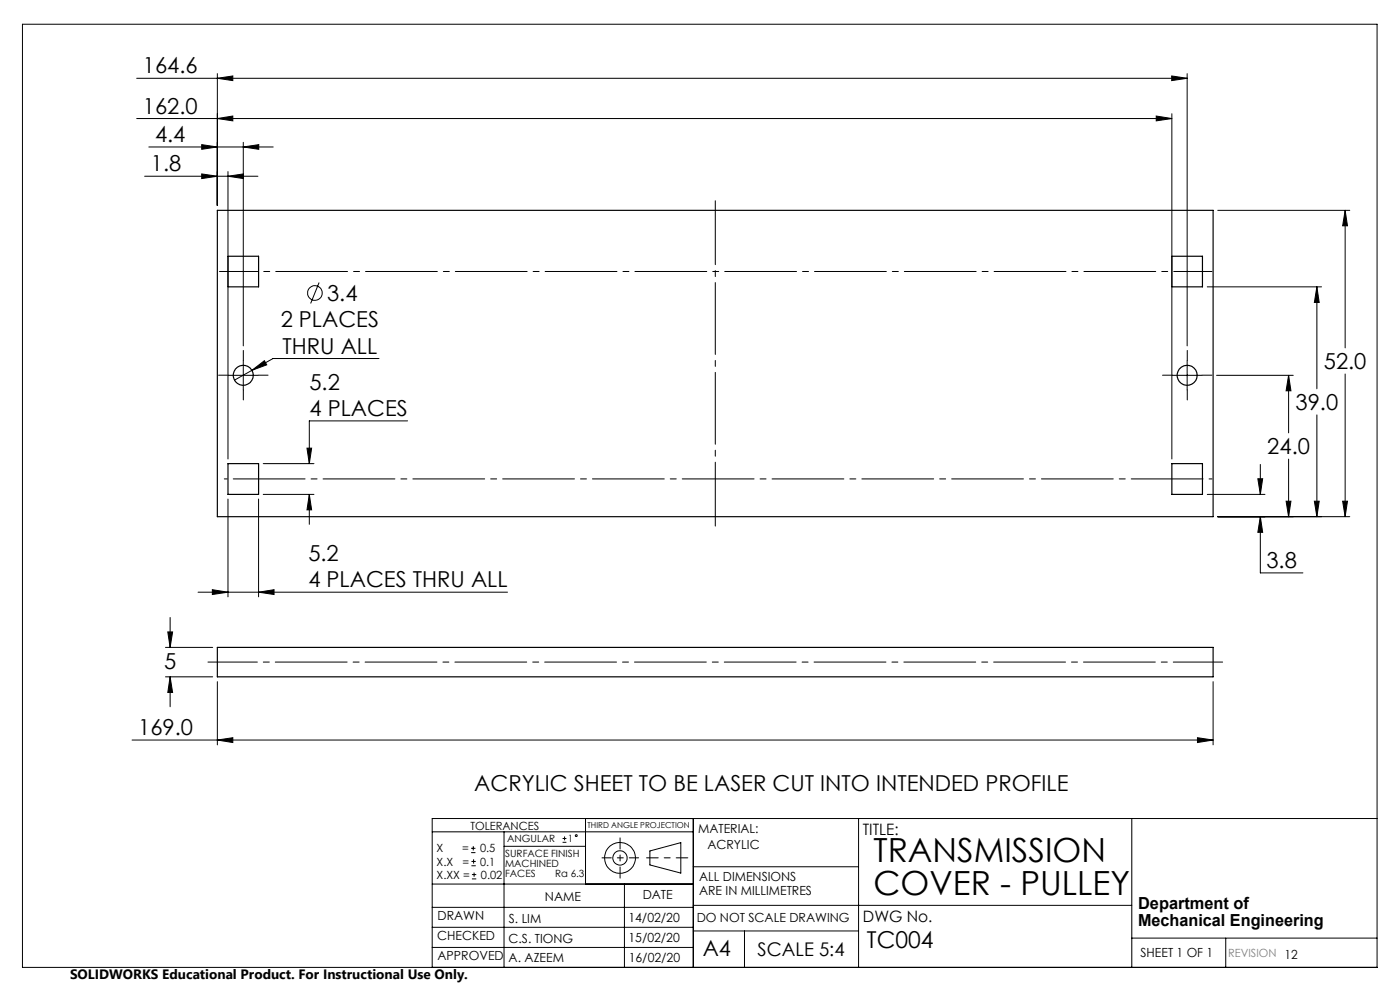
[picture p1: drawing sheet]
<svg xmlns="http://www.w3.org/2000/svg" width="297mm" height="210mm" viewBox="0 0 297 210" stroke-linecap="round" stroke-linejoin="round" font-family="sans-serif">
<g fill="none" stroke="#000" stroke-width=".21">
<path d="M4.8 5.1h287.3v200.1h-287.3zM29 16.6h222.8M46.1 16.6l3.3-.5v1zM46.1 15.6v28M248.6 16.1l3.2 .5-3.2 .5zM251.8 15.6v57.8M29 25.1h219.6M30.7 37.4h24M31.6 31.2h26.4M42.8 36.9l3.3 .5-3.3 .5zM42.8 30.7l3.3 .5-3.3 .5zM46.1 25.1l3.3-.5v1z"/>
<path d="M48.4 37.4l3.2-.5v1zM48.4 36.4v61M51.6 31.2l3.3-.5v1zM51.6 30.2v43.2M245.3 24.6l3.3 .5-3.3 .5zM248.6 24.1v73.3M67.7 59.9l-1.8 4.5M258.3 44.6h28M285.4 44.6l.5 3.3h-1.1zM285.4 44.6v29.2M48.5 79.6h6.2M51.6 76.5v6.2"/>
<path d="M53.4 78.6l2.7-2.1 .5 .9zM53.4 78.6l-3.7 2M80.4 76.1h-22.5l-4.5 2.5M248.7 79.6h6.3M251.8 76.5v6.2M256.1 60.8h24.3M258.1 79.6h16.3M273.4 79.6l.5 3.3h-1.1zM273.4 79.6v12.2M279.4 60.8l.5 3.4h-1.1zM279.4 60.8v21.7M285.4 79.3v30.3"/>
<path d="M55.8 98.3h10.8M65.1 95.1h1l-.5 3.2zM86.5 89.3h-20.9v9M267.4 98.5v6.4M273.4 97.4v12.2M279.4 88v21.6M48.4 105.9v20.7M54.9 105.9v20.7M55.8 104.9h10.8M65.6 104.9l.5 3.3h-1zM65.6 104.9v6.3M256.1 104.9h12.3"/>
<path d="M258.3 109.6h28M266.8 101.6h1.1l-.5 3.3zM267.4 109.6l.5 3.3h-1.1zM267.4 109.6v11.9h9M272.8 106.3h1.1l-.5 3.3zM278.8 106.3h1.1l-.5 3.3zM284.8 106.3h1.1l-.5 3.3zM35.1 137.3h10M35.6 134h1l-.5 3.3zM36.1 131v6.3M42 125.6h65.7M45 125.1l3.4 .5-3.4 .5z"/>
<path d="M54.9 125.6l3.2-.5v1zM28 157h229.4M35.1 143.6h10M36.1 143.6l.5 3.3h-1zM36.1 143.6v6.3M46.1 157l3.3-.5v1zM46.1 144.6v13.4M254 156.5l3.4 .5-3.4 .5zM257.4 144.6v13.4M91.7 176.5h55.4M99.9 179.9h1M100.4 179.5v.9"/>
<path d="M106.9 176.5v28.7M106.9 179.5h17.3M119.3 178.7h.9M119.3 177.9h.9M119.8 177.4v.9M124.2 173.6v13.9M147.1 173.6v31.6M182.1 173.6v31.6M240.1 173.6v31.6M292.1 173.6h-200.4v31.6M91.7 196.7h55.4M91.7 192.5h55.4"/>
<path d="M91.7 187.5h55.4M99.9 180.9h1M100 183.6h.9M100 182.7h.9M100.1 186.4h.9M100.1 185.5h.9M100.5 182.3v.9M100.6 185.1v.9M132.5 187.5v17.7M137.9 180.5l6.5-1.8v6.5l-6.5-1.7zM147.1 183.9h35M147.1 197.5h35"/>
<path d="M147.1 192h93M157.9 197.5v7.7M240.1 199h52M260 199v6.2M91.7 201h55.4"/>
<circle cx="66.8" cy="62.2" r="1.56"/>
<circle cx="122.2" cy="177.3" r=".2"/>
<circle cx="131.5" cy="182" r="1.52"/>
<circle cx="131.5" cy="182" r="3.3"/>
</g>
<path d="M145.9 182h-8.7" fill="none" stroke="#000" stroke-width=".21" stroke-dasharray="15.2 1.3 1.3 1.3" stroke-dashoffset="12.8"/>
<path d="M131.5 177.7v8.6" fill="none" stroke="#000" stroke-width=".21" stroke-dasharray="15.2 1.3 1.3 1.3" stroke-dashoffset="12.9"/>
<path d="M127.7 182h7.8" fill="none" stroke="#000" stroke-width=".21" stroke-dasharray="15.2 1.3 1.3 1.3" stroke-dashoffset="13.3"/>
<path d="M151.7 111.6v-69" fill="none" stroke="#000" stroke-width=".21" stroke-dasharray="15.2 1.3 1.3 1.3" stroke-dashoffset="1.7"/>
<path d="M257.1 57.6h-210.5" fill="none" stroke="#000" stroke-width=".21" stroke-dasharray="15.2 1.3 1.3 1.3" stroke-dashoffset="7.1"/>
<path d="M257.1 101.6h-209.5" fill="none" stroke="#000" stroke-width=".21" stroke-dasharray="15.2 1.3 1.3 1.3" stroke-dashoffset="-1.9"/>
<path d="M48.5 79.6h-2.1M51.6 76.5v-2.2M54.7 79.6h2.2M248.7 79.6h-2.1M251.9 76.5v-2.2M255 79.6h2.1M51.6 82.7v2.1M251.9 82.7v2.1" fill="none" stroke="#000" stroke-width=".21" stroke-dasharray="15.2 1.3 1.3 1.3"/>
<path d="M44.1 140.4h215.3" fill="none" stroke="#000" stroke-width=".21" stroke-dasharray="15.2 1.3 1.3 1.3" stroke-dashoffset="4.8"/>
<path d="M42.8 36.9l3.3 .5-3.3 .5zM48.4 37.4l3.2-.5v1zM42.8 30.7l3.3 .5-3.3 .5zM51.6 31.2l3.3-.5v1zM46.1 25.1l3.3-.5v1zM245.3 24.6l3.3 .5-3.3 .5zM46.1 16.6l3.3-.5v1zM248.6 16.1l3.2 .5-3.2 .5zM267.4 109.6l.5 3.3h-1.1zM266.8 101.6h1.1l-.5 3.3zM272.8 106.3h1.1l-.5 3.3zM273.4 79.6l.5 3.3h-1.1zM278.8 106.3h1.1l-.5 3.3zM279.4 60.8l.5 3.4h-1.1zM65.6 104.9l.5 3.3h-1zM65.1 95.1h1l-.5 3.2zM45 125.1l3.4 .5-3.4 .5zM54.9 125.6l3.2-.5v1zM53.4 78.6l3.2-1.2-.5-.9zM284.8 106.3h1.1l-.5 3.3zM285.4 44.6l.5 3.3h-1.1zM35.6 134h1l-.5 3.3zM36.1 143.6l.5 3.3h-1zM254 156.5l3.4 .5-3.4 .5zM46.1 157l3.3-.5v1z" fill="#000"/>
<g fill="none" stroke="#000" stroke-width=".25">
<path d="M46.1 44.6h211.3v65h-211.3zM48.4 54.4h6.5v6.4h-6.5zM248.6 54.4h6.5v6.4h-6.5zM48.4 98.3h6.5v6.6h-6.5zM248.6 98.3h6.5v6.6h-6.5zM46.1 137.3h211.3v6.3h-211.3z"/>
<circle cx="51.6" cy="79.6" r="2.12"/>
<circle cx="251.8" cy="79.6" r="2.12"/>
</g>
<g font-size="7.1">
<text x="185.3" y="182.8">TRANSMISSION</text>
<text x="185.3" y="189.9">COVER - PULLEY</text>
</g>
<text font-size="4.9" x="183.9" y="201">TC004</text>
<g font-size="4.7">
<text x="30.3" y="15.6">164.6</text>
<text x="30.3" y="24.1">162.0</text>
<text x="32.9" y="30.1">4.4</text>
<text x="32" y="36.4">1.8</text>
<text x="69.4" y="63.8">3.4</text>
<text x="59.5" y="69.5">2 PLACES</text>
<text x="59.9" y="75">THRU ALL</text>
<text x="65.6" y="82.7">5.2</text>
<text x="280.8" y="78.3">52.0</text>
<text x="65.6" y="88.3">4 PLACES</text>
<text x="274.9" y="87">39.0</text>
<text x="268.8" y="96.4">24.0</text>
<text x="65.4" y="119">5.2</text>
<text x="65.4" y="124.6">4 PLACES THRU ALL</text>
<text x="268.7" y="120.5">3.8</text>
<text x="34.8" y="142">5</text>
<text x="29.3" y="156">169.0</text>
<text x="100.6" y="167.8">ACRYLIC SHEET TO BE LASER CUT INTO INTENDED PROFILE</text>
<text x="149.1" y="202.9">A4</text>
</g>
<text font-size="4" x="160.7" y="202.8">SCALE 5:4</text>
<g font-size="3.5">
<text x="241.4" y="192.8">Department of</text>
<text x="241.4" y="196.3">Mechanical Engineering</text>
</g>
<g font-size="3.3">
<text x="183" y="177.2">TITLE:</text>
<text x="183.1" y="195.7">DWG No.</text>
</g>
<text font-size="2.9" x="14.9" y="207.6">SOLIDWORKS Educational Product. For Instructional Use Only.</text>
<g font-size="2.7">
<text x="148.1" y="176.7">MATERIAL:</text>
<text x="150.1" y="180.1">ACRYLIC</text>
<text x="115.6" y="191">NAME</text>
<text x="136.3" y="190.8">DATE</text>
<text x="148.3" y="186.8">ALL DIMENSIONS</text>
<text x="148.3" y="189.8">ARE IN MILLIMETRES</text>
<text x="92.8" y="195.2">DRAWN</text>
<text x="107.9" y="195.7">S. LIM</text>
<text x="133.3" y="195.6">14/02/20</text>
<text x="147.8" y="195.7">DO NOT SCALE DRAWING</text>
<text x="92.8" y="199.3">CHECKED</text>
<text x="92.8" y="203.6">APPROVED</text>
<text x="107.9" y="199.9">C.S. TIONG</text>
<text x="133.3" y="199.8">15/02/20</text>
<text x="242" y="203">SHEET 1 OF 1</text>
<text x="107.9" y="204.1">A. AZEEM</text>
<text x="133.4" y="204">16/02/20</text>
</g>
<g font-size="2.4">
<text x="99.8" y="176">TOLERANCES</text>
<text x="92.6" y="180.8">X</text>
<text x="92.6" y="183.6">X.X</text>
<text x="98" y="180.8">=</text>
<text x="98.1" y="183.6">=</text>
<text x="101.8" y="180.8">0.5</text>
<text x="101.9" y="183.6">0.1</text>
<text x="92.6" y="186.4">X.XX =</text>
<text x="102" y="186.4">0.02</text>
</g>
<text font-size="2.4" fill="#808080" x="260.6" y="203">REVISION 12</text>
<g font-size="2.1">
<text x="107.6" y="178.6">ANGULAR</text>
<text x="120.5" y="178.6">1</text>
<text x="107.2" y="181.8">SURFACE FINISH</text>
<text x="107.2" y="183.9">MACHINED</text>
<text x="107.2" y="186">FACES</text>
<text x="117.8" y="186">Ra 6.3</text>
</g>
<text font-size="1.7" x="124.6" y="175.7">THIRD ANGLE PROJECTION</text>
</svg>
